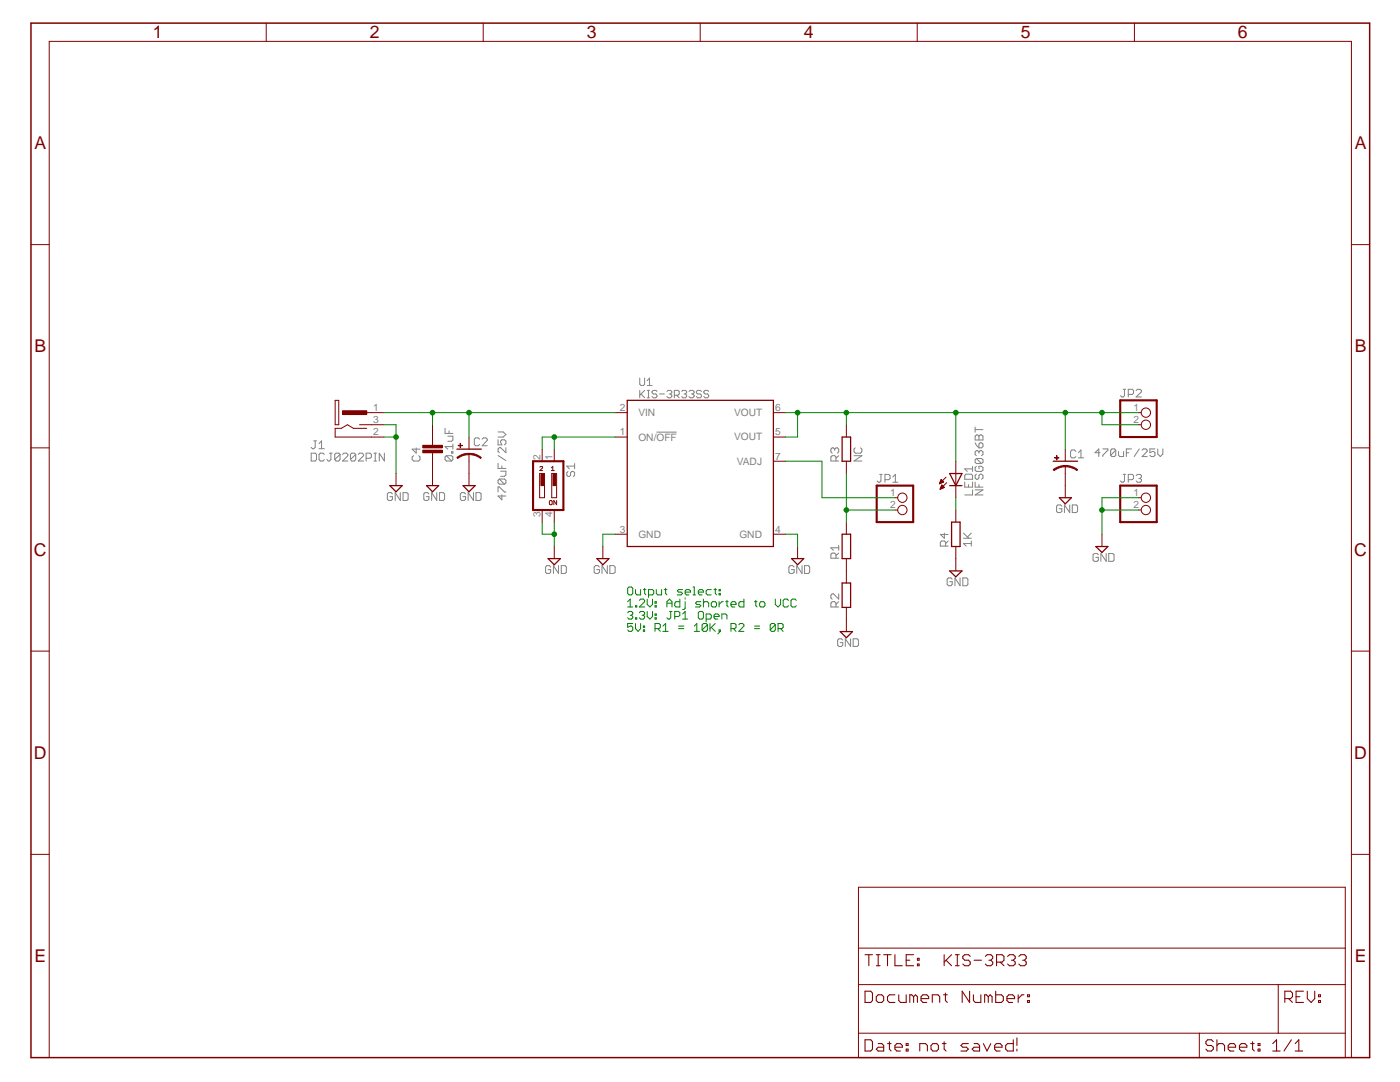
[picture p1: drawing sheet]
<?xml version="1.0" encoding="utf-8"?>
<!DOCTYPE eagle SYSTEM "eagle.dtd">
<eagle version="6.5.0">
<drawing>
<settings>
<setting alwaysvectorfont="no"/>
<setting verticaltext="up"/>
</settings>
<grid distance="0.1" unitdist="inch" unit="inch" style="lines" multiple="1" display="no" altdistance="0.01" altunitdist="inch" altunit="inch"/>
<schematic xreflabel="%F%N/%S.%C%R" xrefpart="/%S.%C%R">
<libraries>
<library name="Misc Power">
<symbols>
<symbol name="KIS-3R33">
<wire x1="-15.24" y1="-15.24" x2="-15.24" y2="15.24" width="0.254" layer="94"/>
<wire x1="-15.24" y1="15.24" x2="15.24" y2="15.24" width="0.254" layer="94"/>
<wire x1="15.24" y1="15.24" x2="15.24" y2="-15.24" width="0.254" layer="94"/>
<wire x1="15.24" y1="-15.24" x2="-15.24" y2="-15.24" width="0.254" layer="94"/>
<text x="-12.7" y="18.288" size="1.6764" layer="104">&gt;Name</text>
<text x="-12.7" y="15.748" size="1.6764" layer="96">&gt;Value</text>
<pin name="VIN" x="-17.78" y="12.7" length="short" direction="pwr"/>
<pin name="ON/!OFF" x="-17.78" y="7.62" length="short" direction="in"/>
<pin name="GND@1" x="-17.78" y="-12.7" length="short" direction="pwr"/>
<pin name="VOUT@2" x="17.78" y="12.7" length="short" direction="pwr" rot="R180"/>
<pin name="VOUT@1" x="17.78" y="7.62" length="short" direction="pwr" rot="R180"/>
<pin name="GND@2" x="17.78" y="-12.7" length="short" direction="pwr" rot="R180"/>
<pin name="VADJ" x="17.78" y="2.54" length="short" direction="pwr" rot="R180"/>
</symbol>
</symbols>
<devicesets>
<deviceset name="KIS-3R33S" prefix="U">
<gates>
<gate name="G$1" symbol="KIS-3R33" x="0" y="0"/>
</gates>
<devices>
<device name="S" package="KIS-3R33S-SMT">
<connects>
<connect gate="G$1" pin="GND@1" pad="3"/>
<connect gate="G$1" pin="GND@2" pad="4"/>
<connect gate="G$1" pin="ON/!OFF" pad="1"/>
<connect gate="G$1" pin="VADJ" pad="7"/>
<connect gate="G$1" pin="VIN" pad="2"/>
<connect gate="G$1" pin="VOUT@1" pad="5"/>
<connect gate="G$1" pin="VOUT@2" pad="6"/>
</connects>
<technologies>
<technology name=""/>
</technologies>
</device>
<device name="T" package="KIS-3R33S-THRU">
<connects>
<connect gate="G$1" pin="GND@1" pad="3"/>
<connect gate="G$1" pin="GND@2" pad="4"/>
<connect gate="G$1" pin="ON/!OFF" pad="1"/>
<connect gate="G$1" pin="VADJ" pad="7"/>
<connect gate="G$1" pin="VIN" pad="2"/>
<connect gate="G$1" pin="VOUT@1" pad="5"/>
<connect gate="G$1" pin="VOUT@2" pad="6"/>
</connects>
<technologies>
<technology name=""/>
</technologies>
</device>
</devices>
</deviceset>
</devicesets>
</library>
<library name="supply2">
<symbols>
<symbol name="GND">
<wire x1="-1.27" y1="0" x2="1.27" y2="0" width="0.254" layer="94"/>
<wire x1="1.27" y1="0" x2="0" y2="-1.27" width="0.254" layer="94"/>
<wire x1="0" y1="-1.27" x2="-1.27" y2="0" width="0.254" layer="94"/>
<text x="-1.905" y="-3.175" size="1.778" layer="96">&gt;VALUE</text>
<pin name="GND" x="0" y="2.54" visible="off" length="short" direction="sup" rot="R270"/>
</symbol>
</symbols>
<devicesets>
<deviceset name="GND" prefix="SUPPLY">
<gates>
<gate name="GND" symbol="GND" x="0" y="0"/>
</gates>
<devices>
<device name="">
<technologies>
<technology name=""/>
</technologies>
</device>
</devices>
</deviceset>
</devicesets>
</library>
<library name="pinhead-1">
<symbols>
<symbol name="PINHD2">
<wire x1="-6.35" y1="-2.54" x2="1.27" y2="-2.54" width="0.4064" layer="94"/>
<wire x1="1.27" y1="-2.54" x2="1.27" y2="5.08" width="0.4064" layer="94"/>
<wire x1="1.27" y1="5.08" x2="-6.35" y2="5.08" width="0.4064" layer="94"/>
<wire x1="-6.35" y1="5.08" x2="-6.35" y2="-2.54" width="0.4064" layer="94"/>
<text x="-6.35" y="5.715" size="1.778" layer="95">&gt;NAME</text>
<text x="-6.35" y="-5.08" size="1.778" layer="96">&gt;VALUE</text>
<pin name="1" x="-2.54" y="2.54" visible="pad" length="short" direction="pas" function="dot"/>
<pin name="2" x="-2.54" y="0" visible="pad" length="short" direction="pas" function="dot"/>
</symbol>
</symbols>
<devicesets>
<deviceset name="PINHD-1X2" prefix="JP" uservalue="yes">
<gates>
<gate name="G$1" symbol="PINHD2" x="0" y="0"/>
</gates>
<devices>
<device name="_2.54" package="1X02">
<connects>
<connect gate="G$1" pin="1" pad="1"/>
<connect gate="G$1" pin="2" pad="2"/>
</connects>
<technologies>
<technology name=""/>
</technologies>
</device>
<device name="_2.00" package="1X02M">
<connects>
<connect gate="G$1" pin="1" pad="1"/>
<connect gate="G$1" pin="2" pad="2"/>
</connects>
<technologies>
<technology name=""/>
</technologies>
</device>
<device name="_2.54-SMD" package="1X02SMD">
<connects>
<connect gate="G$1" pin="1" pad="1"/>
<connect gate="G$1" pin="2" pad="2"/>
</connects>
<technologies>
<technology name=""/>
</technologies>
</device>
<device name="_2.54-90°" package="1X02/90">
<connects>
<connect gate="G$1" pin="1" pad="1"/>
<connect gate="G$1" pin="2" pad="2"/>
</connects>
<technologies>
<technology name=""/>
</technologies>
</device>
<device name="_2.54-SMD-90°" package="1X02SMD/90">
<connects>
<connect gate="G$1" pin="1" pad="1"/>
<connect gate="G$1" pin="2" pad="2"/>
</connects>
<technologies>
<technology name=""/>
</technologies>
</device>
</devices>
</deviceset>
</devicesets>
</library>
<library name="ipc-7351-resistor">
<symbols>
<symbol name="RESISTOR">
<wire x1="-2.54" y1="-0.889" x2="2.54" y2="-0.889" width="0.254" layer="94"/>
<wire x1="2.54" y1="0.889" x2="-2.54" y2="0.889" width="0.254" layer="94"/>
<wire x1="2.54" y1="-0.889" x2="2.54" y2="0.889" width="0.254" layer="94"/>
<wire x1="-2.54" y1="-0.889" x2="-2.54" y2="0.889" width="0.254" layer="94"/>
<text x="-2.54" y="1.524" size="1.778" layer="95">&gt;NAME</text>
<text x="-2.54" y="-3.302" size="1.778" layer="96">&gt;VALUE</text>
<pin name="2" x="5.08" y="0" visible="off" length="short" direction="pas" swaplevel="1" rot="R180"/>
<pin name="1" x="-5.08" y="0" visible="off" length="short" direction="pas" swaplevel="1"/>
</symbol>
</symbols>
<devicesets>
<deviceset name="RESISTOR_" prefix="R" uservalue="yes">
<gates>
<gate name="G$1" symbol="RESISTOR" x="0" y="0"/>
</gates>
<devices>
<device name="0201" package="RESC0603X30N">
<connects>
<connect gate="G$1" pin="1" pad="1"/>
<connect gate="G$1" pin="2" pad="2"/>
</connects>
<technologies>
<technology name=""/>
</technologies>
</device>
<device name="0402" package="RESC1005X40AN">
<connects>
<connect gate="G$1" pin="1" pad="1"/>
<connect gate="G$1" pin="2" pad="2"/>
</connects>
<technologies>
<technology name=""/>
</technologies>
</device>
<device name="0603" package="RESC1608X55N">
<connects>
<connect gate="G$1" pin="1" pad="1"/>
<connect gate="G$1" pin="2" pad="2"/>
</connects>
<technologies>
<technology name=""/>
</technologies>
</device>
<device name="0805" package="RESC2012X70N">
<connects>
<connect gate="G$1" pin="1" pad="1"/>
<connect gate="G$1" pin="2" pad="2"/>
</connects>
<technologies>
<technology name=""/>
</technologies>
</device>
<device name="1206" package="RESC3115X70N">
<connects>
<connect gate="G$1" pin="1" pad="1"/>
<connect gate="G$1" pin="2" pad="2"/>
</connects>
<technologies>
<technology name=""/>
</technologies>
</device>
<device name="1210" package="RESC3225X70N">
<connects>
<connect gate="G$1" pin="1" pad="1"/>
<connect gate="G$1" pin="2" pad="2"/>
</connects>
<technologies>
<technology name=""/>
</technologies>
</device>
<device name="1812" package="RESC4532X70N">
<connects>
<connect gate="G$1" pin="1" pad="1"/>
<connect gate="G$1" pin="2" pad="2"/>
</connects>
<technologies>
<technology name=""/>
</technologies>
</device>
<device name="2010" package="RESC5025X70N">
<connects>
<connect gate="G$1" pin="1" pad="1"/>
<connect gate="G$1" pin="2" pad="2"/>
</connects>
<technologies>
<technology name=""/>
</technologies>
</device>
<device name="2512" package="RESC6432X70N">
<connects>
<connect gate="G$1" pin="1" pad="1"/>
<connect gate="G$1" pin="2" pad="2"/>
</connects>
<technologies>
<technology name=""/>
</technologies>
</device>
</devices>
</deviceset>
</devicesets>
</library>
<library name="Misc Passives">
<symbols>
<symbol name="CAP_POL">
<wire x1="-2.54" y1="0" x2="2.54" y2="0" width="0.254" layer="94"/>
<wire x1="0" y1="-1.016" x2="0" y2="-2.54" width="0.1524" layer="94"/>
<wire x1="0" y1="-1" x2="2.4892" y2="-1.8542" width="0.254" layer="94" curve="-37.878202" cap="flat"/>
<wire x1="-2.4669" y1="-1.8504" x2="0" y2="-1.0161" width="0.254" layer="94" curve="-37.376341" cap="flat"/>
<text x="1.016" y="0.635" size="1.778" layer="95">&gt;NAME</text>
<text x="1.016" y="-4.191" size="1.778" layer="96">&gt;VALUE</text>
<rectangle x1="-2.253" y1="0.668" x2="-1.364" y2="0.795" layer="94"/>
<rectangle x1="-1.872" y1="0.287" x2="-1.745" y2="1.176" layer="94"/>
<pin name="+" x="0" y="2.54" visible="off" length="short" direction="pas" swaplevel="1" rot="R270"/>
<pin name="-" x="0" y="-5.08" visible="off" length="short" direction="pas" swaplevel="1" rot="R90"/>
</symbol>
</symbols>
<devicesets>
<deviceset name="CAP_POL" prefix="C" uservalue="yes">
<gates>
<gate name="G$1" symbol="CAP_POL" x="0" y="0"/>
</gates>
<devices>
<device name="PTH1" package="CPOL-RADIAL-100UF-25V">
<connects>
<connect gate="G$1" pin="+" pad="1"/>
<connect gate="G$1" pin="-" pad="2"/>
</connects>
<technologies>
<technology name=""/>
</technologies>
</device>
<device name="PTH2" package="CPOL-RADIAL-10UF-25V">
<connects>
<connect gate="G$1" pin="+" pad="1"/>
<connect gate="G$1" pin="-" pad="2"/>
</connects>
<technologies>
<technology name=""/>
</technologies>
</device>
<device name="G" package="PANASONIC_G">
<connects>
<connect gate="G$1" pin="+" pad="+"/>
<connect gate="G$1" pin="-" pad="-"/>
</connects>
<technologies>
<technology name=""/>
</technologies>
</device>
<device name="E" package="PANASONIC_E">
<connects>
<connect gate="G$1" pin="+" pad="+"/>
<connect gate="G$1" pin="-" pad="-"/>
</connects>
<technologies>
<technology name=""/>
</technologies>
</device>
<device name="C" package="PANASONIC_C">
<connects>
<connect gate="G$1" pin="+" pad="+"/>
<connect gate="G$1" pin="-" pad="-"/>
</connects>
<technologies>
<technology name=""/>
</technologies>
</device>
<device name="J" package="PANASONIC_J">
<connects>
<connect gate="G$1" pin="+" pad="+"/>
<connect gate="G$1" pin="-" pad="-"/>
</connects>
<technologies>
<technology name=""/>
</technologies>
</device>
<device name="PTH3" package="CPOL-RADIAL-470UF-25V">
<connects>
<connect gate="G$1" pin="+" pad="+"/>
<connect gate="G$1" pin="-" pad="-"/>
</connects>
<technologies>
<technology name=""/>
</technologies>
</device>
<device name="" package="E2,5-6E">
<connects>
<connect gate="G$1" pin="+" pad="+"/>
<connect gate="G$1" pin="-" pad="-"/>
</connects>
<technologies>
<technology name=""/>
</technologies>
</device>
</devices>
</deviceset>
</devicesets>
</library>
<library name="ipc-7351-capacitor">
<symbols>
<symbol name="CAPACITOR">
<wire x1="-2.54" y1="0" x2="-0.762" y2="0" width="0.1524" layer="94"/>
<wire x1="2.54" y1="0" x2="0.762" y2="0" width="0.1524" layer="94"/>
<text x="-2.54" y="2.54" size="1.778" layer="95">&gt;NAME</text>
<text x="-2.54" y="-4.318" size="1.778" layer="96">&gt;VALUE</text>
<rectangle x1="-1.524" y1="-0.254" x2="2.54" y2="0.254" layer="94" rot="R90"/>
<rectangle x1="-2.54" y1="-0.254" x2="1.524" y2="0.254" layer="94" rot="R90"/>
<pin name="1" x="-5.08" y="0" visible="off" length="short" direction="pas" swaplevel="1"/>
<pin name="2" x="5.08" y="0" visible="off" length="short" direction="pas" swaplevel="1" rot="R180"/>
</symbol>
</symbols>
<devicesets>
<deviceset name="CAPACITOR_" prefix="C" uservalue="yes">
<gates>
<gate name="G$1" symbol="CAPACITOR" x="0" y="0"/>
</gates>
<devices>
<device name="0402" package="CAPC1005X60N">
<connects>
<connect gate="G$1" pin="1" pad="1"/>
<connect gate="G$1" pin="2" pad="2"/>
</connects>
<technologies>
<technology name=""/>
</technologies>
</device>
<device name="0508" package="CAPC1220X107N">
<connects>
<connect gate="G$1" pin="1" pad="1"/>
<connect gate="G$1" pin="2" pad="2"/>
</connects>
<technologies>
<technology name=""/>
</technologies>
</device>
<device name="0603" package="CAPC1608X92N">
<connects>
<connect gate="G$1" pin="1" pad="1"/>
<connect gate="G$1" pin="2" pad="2"/>
</connects>
<technologies>
<technology name=""/>
</technologies>
</device>
<device name="0612" package="CAPC1632X168N">
<connects>
<connect gate="G$1" pin="1" pad="1"/>
<connect gate="G$1" pin="2" pad="2"/>
</connects>
<technologies>
<technology name=""/>
</technologies>
</device>
<device name="0805" package="CAPC2012X145AN">
<connects>
<connect gate="G$1" pin="1" pad="1"/>
<connect gate="G$1" pin="2" pad="2"/>
</connects>
<technologies>
<technology name=""/>
</technologies>
</device>
<device name="1206" package="CAPC3215X168N">
<connects>
<connect gate="G$1" pin="1" pad="1"/>
<connect gate="G$1" pin="2" pad="2"/>
</connects>
<technologies>
<technology name=""/>
</technologies>
</device>
<device name="1210" package="CAPC3225X168N">
<connects>
<connect gate="G$1" pin="1" pad="1"/>
<connect gate="G$1" pin="2" pad="2"/>
</connects>
<technologies>
<technology name=""/>
</technologies>
</device>
<device name="1808" package="CAPC4520X168N">
<connects>
<connect gate="G$1" pin="1" pad="1"/>
<connect gate="G$1" pin="2" pad="2"/>
</connects>
<technologies>
<technology name=""/>
</technologies>
</device>
<device name="1812" package="CAPC4532X218N">
<connects>
<connect gate="G$1" pin="1" pad="1"/>
<connect gate="G$1" pin="2" pad="2"/>
</connects>
<technologies>
<technology name=""/>
</technologies>
</device>
<device name="1825" package="CAPC4564X218N">
<connects>
<connect gate="G$1" pin="1" pad="1"/>
<connect gate="G$1" pin="2" pad="2"/>
</connects>
<technologies>
<technology name=""/>
</technologies>
</device>
<device name="2220" package="CAPC5651X218N">
<connects>
<connect gate="G$1" pin="1" pad="1"/>
<connect gate="G$1" pin="2" pad="2"/>
</connects>
<technologies>
<technology name=""/>
</technologies>
</device>
<device name="2225" package="CAPC5664X218N">
<connects>
<connect gate="G$1" pin="1" pad="1"/>
<connect gate="G$1" pin="2" pad="2"/>
</connects>
<technologies>
<technology name=""/>
</technologies>
</device>
<device name="3640" package="CAPC9198X218N">
<connects>
<connect gate="G$1" pin="1" pad="1"/>
<connect gate="G$1" pin="2" pad="2"/>
</connects>
<technologies>
<technology name=""/>
</technologies>
</device>
<device name="0805N" package="CAP2012X70N">
<connects>
<connect gate="G$1" pin="1" pad="1"/>
<connect gate="G$1" pin="2" pad="2"/>
</connects>
<technologies>
<technology name=""/>
</technologies>
</device>
</devices>
</deviceset>
</devicesets>
</library>
<library name="switch-dil">
<symbols>
<symbol name="DIP02">
<wire x1="-1.905" y1="5.08" x2="-1.905" y2="-5.08" width="0.4064" layer="94"/>
<wire x1="-1.905" y1="5.08" x2="4.445" y2="5.08" width="0.4064" layer="94"/>
<wire x1="4.445" y1="-5.08" x2="4.445" y2="5.08" width="0.4064" layer="94"/>
<wire x1="4.445" y1="-5.08" x2="-1.905" y2="-5.08" width="0.4064" layer="94"/>
<wire x1="0.508" y1="-2.54" x2="-0.508" y2="-2.54" width="0.1524" layer="94"/>
<wire x1="-0.508" y1="2.54" x2="0.508" y2="2.54" width="0.1524" layer="94"/>
<wire x1="0.508" y1="2.54" x2="0.508" y2="-2.54" width="0.1524" layer="94"/>
<wire x1="-0.508" y1="-2.54" x2="-0.508" y2="2.54" width="0.1524" layer="94"/>
<wire x1="3.048" y1="-2.54" x2="2.032" y2="-2.54" width="0.1524" layer="94"/>
<wire x1="2.032" y1="2.54" x2="3.048" y2="2.54" width="0.1524" layer="94"/>
<wire x1="3.048" y1="2.54" x2="3.048" y2="-2.54" width="0.1524" layer="94"/>
<wire x1="2.032" y1="-2.54" x2="2.032" y2="2.54" width="0.1524" layer="94"/>
<text x="-2.54" y="-5.08" size="1.778" layer="95" rot="R90">&gt;NAME</text>
<text x="6.985" y="-5.08" size="1.778" layer="96" rot="R90">&gt;VALUE</text>
<text x="-0.254" y="-4.064" size="0.9906" layer="94" ratio="14">1</text>
<text x="2.159" y="-4.064" size="0.9906" layer="94" ratio="14">2</text>
<text x="-0.762" y="3.048" size="0.9906" layer="94" ratio="14">ON</text>
<rectangle x1="-0.254" y1="-2.286" x2="0.254" y2="0" layer="94"/>
<rectangle x1="2.286" y1="-2.286" x2="2.794" y2="0" layer="94"/>
<pin name="3" x="2.54" y="7.62" visible="pad" length="short" direction="pas" rot="R270"/>
<pin name="4" x="0" y="7.62" visible="pad" length="short" direction="pas" rot="R270"/>
<pin name="1" x="0" y="-7.62" visible="pad" length="short" direction="pas" rot="R90"/>
<pin name="2" x="2.54" y="-7.62" visible="pad" length="short" direction="pas" rot="R90"/>
</symbol>
</symbols>
<devicesets>
<deviceset name="DIP02YL" prefix="S" uservalue="yes">
<gates>
<gate name="1" symbol="DIP02" x="0" y="0"/>
</gates>
<devices>
<device name="" package="DIP02YL">
<connects>
<connect gate="1" pin="1" pad="1"/>
<connect gate="1" pin="2" pad="2"/>
<connect gate="1" pin="3" pad="3"/>
<connect gate="1" pin="4" pad="4"/>
</connects>
<technologies>
<technology name="">
<attribute name="MF" value="" constant="no"/>
<attribute name="MPN" value="" constant="no"/>
<attribute name="OC_FARNELL" value="unknown" constant="no"/>
<attribute name="OC_NEWARK" value="unknown" constant="no"/>
</technology>
</technologies>
</device>
</devices>
</deviceset>
</devicesets>
</library>
<library name="Misc opto">
<symbols>
<symbol name="LED">
<wire x1="1.27" y1="0" x2="0" y2="-2.54" width="0.254" layer="94"/>
<wire x1="0" y1="-2.54" x2="-1.27" y2="0" width="0.254" layer="94"/>
<wire x1="1.27" y1="-2.54" x2="0" y2="-2.54" width="0.254" layer="94"/>
<wire x1="0" y1="-2.54" x2="-1.27" y2="-2.54" width="0.254" layer="94"/>
<wire x1="1.27" y1="0" x2="0" y2="0" width="0.254" layer="94"/>
<wire x1="0" y1="0" x2="-1.27" y2="0" width="0.254" layer="94"/>
<wire x1="0" y1="0" x2="0" y2="-2.54" width="0.1524" layer="94"/>
<wire x1="-2.032" y1="-0.762" x2="-3.429" y2="-2.159" width="0.1524" layer="94"/>
<wire x1="-1.905" y1="-1.905" x2="-3.302" y2="-3.302" width="0.1524" layer="94"/>
<text x="3.556" y="-4.572" size="1.778" layer="95" rot="R90">&gt;NAME</text>
<text x="5.715" y="-4.572" size="1.778" layer="96" rot="R90">&gt;VALUE</text>
<pin name="C" x="0" y="-5.08" visible="off" length="short" direction="pas" rot="R90"/>
<pin name="A" x="0" y="2.54" visible="off" length="short" direction="pas" rot="R270"/>
<polygon width="0.1524" layer="94">
<vertex x="-3.429" y="-2.159"/>
<vertex x="-3.048" y="-1.27"/>
<vertex x="-2.54" y="-1.778"/>
</polygon>
<polygon width="0.1524" layer="94">
<vertex x="-3.302" y="-3.302"/>
<vertex x="-2.921" y="-2.413"/>
<vertex x="-2.413" y="-2.921"/>
</polygon>
</symbol>
</symbols>
<devicesets>
<deviceset name="NFSG036BT" prefix="LED">
<gates>
<gate name="G$1" symbol="LED" x="0" y="0"/>
</gates>
<devices>
<device name="" package="NFSG036BT">
<connects>
<connect gate="G$1" pin="A" pad="A"/>
<connect gate="G$1" pin="C" pad="C"/>
</connects>
<technologies>
<technology name=""/>
</technologies>
</device>
</devices>
</deviceset>
</devicesets>
</library>
<library name="Misc Conn">
<symbols>
<symbol name="DC-JACK-SWITCH">
<wire x1="5.08" y1="2.54" x2="3.81" y2="2.54" width="0.1524" layer="94"/>
<wire x1="-2.54" y1="-0.762" x2="-1.27" y2="-0.762" width="0.1524" layer="94"/>
<wire x1="-1.27" y1="-0.762" x2="0" y2="0" width="0.1524" layer="94"/>
<wire x1="-2.54" y1="-2.54" x2="-2.54" y2="-0.762" width="0.1524" layer="94"/>
<wire x1="5.08" y1="-2.54" x2="-2.54" y2="-2.54" width="0.1524" layer="94"/>
<wire x1="1.27" y1="-0.762" x2="0" y2="0" width="0.1524" layer="94"/>
<wire x1="1.27" y1="-0.762" x2="4.064" y2="-0.762" width="0.1524" layer="94"/>
<wire x1="-1.778" y1="0" x2="-1.778" y2="5.08" width="0.1524" layer="94"/>
<wire x1="-2.54" y1="5.08" x2="-1.778" y2="5.08" width="0.1524" layer="94"/>
<wire x1="5.08" y1="0" x2="2.54" y2="0" width="0.1524" layer="94"/>
<wire x1="-2.54" y1="0" x2="-2.54" y2="5.08" width="0.1524" layer="94"/>
<wire x1="-2.54" y1="0" x2="-1.778" y2="0" width="0.1524" layer="94"/>
<text x="-7.62" y="-5.08" size="1.778" layer="95">&gt;NAME</text>
<text x="-7.62" y="-7.62" size="1.778" layer="96">&gt;VALUE</text>
<rectangle x1="-1.016" y1="2.159" x2="4.064" y2="2.921" layer="94" rot="R180"/>
<pin name="1" x="7.62" y="2.54" visible="pad" length="short" direction="pas" rot="R180"/>
<pin name="2" x="7.62" y="0" visible="pad" length="short" direction="pas" rot="R180"/>
<pin name="3" x="7.62" y="-2.54" visible="pad" length="short" direction="pas" rot="R180"/>
</symbol>
</symbols>
<devicesets>
<deviceset name="DCJ0202" prefix="J">
<gates>
<gate name="G$1" symbol="DC-JACK-SWITCH" x="0" y="0"/>
</gates>
<devices>
<device name="" package="DCJ0202-SLOTTED">
<connects>
<connect gate="G$1" pin="1" pad="1"/>
<connect gate="G$1" pin="2" pad="2"/>
<connect gate="G$1" pin="3" pad="3"/>
</connects>
<technologies>
<technology name=""/>
</technologies>
</device>
<device name="NS" package="DCJ0202">
<connects>
<connect gate="G$1" pin="1" pad="1"/>
<connect gate="G$1" pin="2" pad="2"/>
<connect gate="G$1" pin="3" pad="3"/>
</connects>
<technologies>
<technology name=""/>
</technologies>
</device>
<device name="PIN" package="PJ-102A">
<connects>
<connect gate="G$1" pin="1" pad="1"/>
<connect gate="G$1" pin="2" pad="3"/>
<connect gate="G$1" pin="3" pad="2"/>
</connects>
<technologies>
<technology name=""/>
</technologies>
</device>
</devices>
</deviceset>
</devicesets>
</library>
<library name="frames">
<symbols>
<symbol name="FRAME_A_L">
<frame x1="0" y1="0" x2="279.4" y2="215.9" columns="6" rows="5" layer="94" border-bottom="no"/>
</symbol>
<symbol name="DOCFIELD">
<wire x1="0" y1="0" x2="71.12" y2="0" width="0.1016" layer="94"/>
<wire x1="101.6" y1="15.24" x2="87.63" y2="15.24" width="0.1016" layer="94"/>
<wire x1="0" y1="0" x2="0" y2="5.08" width="0.1016" layer="94"/>
<wire x1="0" y1="5.08" x2="71.12" y2="5.08" width="0.1016" layer="94"/>
<wire x1="0" y1="5.08" x2="0" y2="15.24" width="0.1016" layer="94"/>
<wire x1="101.6" y1="15.24" x2="101.6" y2="5.08" width="0.1016" layer="94"/>
<wire x1="71.12" y1="5.08" x2="71.12" y2="0" width="0.1016" layer="94"/>
<wire x1="71.12" y1="5.08" x2="87.63" y2="5.08" width="0.1016" layer="94"/>
<wire x1="71.12" y1="0" x2="101.6" y2="0" width="0.1016" layer="94"/>
<wire x1="87.63" y1="15.24" x2="87.63" y2="5.08" width="0.1016" layer="94"/>
<wire x1="87.63" y1="15.24" x2="0" y2="15.24" width="0.1016" layer="94"/>
<wire x1="87.63" y1="5.08" x2="101.6" y2="5.08" width="0.1016" layer="94"/>
<wire x1="101.6" y1="5.08" x2="101.6" y2="0" width="0.1016" layer="94"/>
<wire x1="0" y1="15.24" x2="0" y2="22.86" width="0.1016" layer="94"/>
<wire x1="101.6" y1="35.56" x2="0" y2="35.56" width="0.1016" layer="94"/>
<wire x1="101.6" y1="35.56" x2="101.6" y2="22.86" width="0.1016" layer="94"/>
<wire x1="0" y1="22.86" x2="101.6" y2="22.86" width="0.1016" layer="94"/>
<wire x1="0" y1="22.86" x2="0" y2="35.56" width="0.1016" layer="94"/>
<wire x1="101.6" y1="22.86" x2="101.6" y2="15.24" width="0.1016" layer="94"/>
<text x="1.27" y="1.27" size="2.54" layer="94" font="vector">Date:</text>
<text x="12.7" y="1.27" size="2.54" layer="94" font="vector">&gt;LAST_DATE_TIME</text>
<text x="72.39" y="1.27" size="2.54" layer="94" font="vector">Sheet:</text>
<text x="86.36" y="1.27" size="2.54" layer="94" font="vector">&gt;SHEET</text>
<text x="88.9" y="11.43" size="2.54" layer="94" font="vector">REV:</text>
<text x="1.27" y="19.05" size="2.54" layer="94" font="vector">TITLE:</text>
<text x="1.27" y="11.43" size="2.54" layer="94" font="vector">Document Number:</text>
<text x="17.78" y="19.05" size="2.54" layer="94" font="vector">&gt;DRAWING_NAME</text>
</symbol>
</symbols>
<devicesets>
<deviceset name="FRAME_A_L" prefix="FRAME" uservalue="yes">
<gates>
<gate name="G$1" symbol="FRAME_A_L" x="0" y="0" addlevel="always"/>
<gate name="G$2" symbol="DOCFIELD" x="172.72" y="0" addlevel="always"/>
</gates>
<devices>
<device name="">
<technologies>
<technology name=""/>
</technologies>
</device>
</devices>
</deviceset>
</devicesets>
</library>
</libraries>
<attributes>
</attributes>
<variantdefs>
</variantdefs>
<classes>
<class number="0" name="default" width="0" drill="0">
</class>
</classes>
<parts>
<part name="U1" library="Misc Power" deviceset="KIS-3R33S" device="S"/>
<part name="SUPPLY1" library="supply2" deviceset="GND" device=""/>
<part name="SUPPLY2" library="supply2" deviceset="GND" device=""/>
<part name="JP1" library="pinhead-1" deviceset="PINHD-1X2" device="_2.54-SMD"/>
<part name="R1" library="ipc-7351-resistor" deviceset="RESISTOR_" device="1206"/>
<part name="R2" library="ipc-7351-resistor" deviceset="RESISTOR_" device="1206"/>
<part name="SUPPLY3" library="supply2" deviceset="GND" device=""/>
<part name="C1" library="Misc Passives" deviceset="CAP_POL" device="G" value="470uF/25V"/>
<part name="C2" library="Misc Passives" deviceset="CAP_POL" device="G" value="470uF/25V"/>
<part name="SUPPLY4" library="supply2" deviceset="GND" device=""/>
<part name="SUPPLY5" library="supply2" deviceset="GND" device=""/>
<part name="JP2" library="pinhead-1" deviceset="PINHD-1X2" device="_2.54"/>
<part name="JP3" library="pinhead-1" deviceset="PINHD-1X2" device="_2.54"/>
<part name="SUPPLY6" library="supply2" deviceset="GND" device=""/>
<part name="C4" library="ipc-7351-capacitor" deviceset="CAPACITOR_" device="0805N" value="0.1uF"/>
<part name="SUPPLY8" library="supply2" deviceset="GND" device=""/>
<part name="J1" library="Misc Conn" deviceset="DCJ0202" device="PIN"/>
<part name="SUPPLY9" library="supply2" deviceset="GND" device=""/>
<part name="R3" library="ipc-7351-resistor" deviceset="RESISTOR_" device="1206" value="NC"/>
<part name="S1" library="switch-dil" deviceset="DIP02YL" device=""/>
<part name="LED1" library="Misc opto" deviceset="NFSG036BT" device=""/>
<part name="R4" library="ipc-7351-resistor" deviceset="RESISTOR_" device="0603" value="1K"/>
<part name="SUPPLY10" library="supply2" deviceset="GND" device=""/>
<part name="SUPPLY7" library="supply2" deviceset="GND" device=""/>
<part name="FRAME1" library="frames" deviceset="FRAME_A_L" device=""/>
</parts>
<sheets>
<sheet>
<plain>
<text x="124.46" y="88.9" size="1.778" layer="91">5V: R1 = 10K, R2 = 0R</text>
<text x="124.46" y="91.44" size="1.778" layer="91">3.3V: JP1 Open</text>
<text x="124.46" y="93.98" size="1.778" layer="91">1.2V: Adj shorted to VCC</text>
<text x="124.46" y="96.52" size="1.778" layer="91">Output select:</text>
</plain>
<instances>
<instance part="U1" gate="G$1" x="139.7" y="121.92"/>
<instance part="SUPPLY1" gate="GND" x="119.38" y="104.14"/>
<instance part="SUPPLY2" gate="GND" x="160.02" y="104.14"/>
<instance part="JP1" gate="G$1" x="182.88" y="114.3"/>
<instance part="R1" gate="G$1" x="170.18" y="106.68" rot="R90"/>
<instance part="R2" gate="G$1" x="170.18" y="96.52" rot="R90"/>
<instance part="SUPPLY3" gate="GND" x="170.18" y="88.9"/>
<instance part="C1" gate="G$1" x="215.9" y="124.46" smashed="yes">
<attribute name="NAME" x="216.916" y="125.095" size="1.778" layer="95"/>
<attribute name="VALUE" x="221.996" y="125.349" size="1.778" layer="96"/>
</instance>
<instance part="C2" gate="G$1" x="91.44" y="127" smashed="yes">
<attribute name="NAME" x="92.456" y="127.635" size="1.778" layer="95"/>
<attribute name="VALUE" x="97.409" y="131.064" size="1.778" layer="96" rot="R270"/>
</instance>
<instance part="SUPPLY4" gate="GND" x="91.44" y="119.38"/>
<instance part="SUPPLY5" gate="GND" x="215.9" y="116.84"/>
<instance part="JP2" gate="G$1" x="233.68" y="132.08"/>
<instance part="JP3" gate="G$1" x="233.68" y="114.3"/>
<instance part="SUPPLY6" gate="GND" x="223.52" y="106.68"/>
<instance part="C4" gate="G$1" x="83.82" y="127" rot="R90"/>
<instance part="SUPPLY8" gate="GND" x="83.82" y="119.38"/>
<instance part="J1" gate="G$1" x="66.04" y="132.08"/>
<instance part="SUPPLY9" gate="GND" x="76.2" y="119.38"/>
<instance part="R3" gate="G$1" x="170.18" y="127" rot="R90"/>
<instance part="S1" gate="1" x="109.22" y="119.38" rot="R180"/>
<instance part="LED1" gate="G$1" x="193.04" y="121.92"/>
<instance part="R4" gate="G$1" x="193.04" y="109.22" rot="R90"/>
<instance part="SUPPLY10" gate="GND" x="193.04" y="101.6"/>
<instance part="SUPPLY7" gate="GND" x="109.22" y="104.14"/>
<instance part="FRAME1" gate="G$1" x="0" y="0"/>
<instance part="FRAME1" gate="G$2" x="172.72" y="0"/>
</instances>
<busses>
</busses>
<nets>
<net name="GND" class="0">
<segment>
<wire x1="121.92" y1="109.22" x2="119.38" y2="109.22" width="0.1524" layer="91"/>
<wire x1="119.38" y1="109.22" x2="119.38" y2="106.68" width="0.1524" layer="91"/>
<pinref part="U1" gate="G$1" pin="GND@1"/>
<pinref part="SUPPLY1" gate="GND" pin="GND"/>
</segment>
<segment>
<wire x1="157.48" y1="109.22" x2="160.02" y2="109.22" width="0.1524" layer="91"/>
<wire x1="160.02" y1="109.22" x2="160.02" y2="106.68" width="0.1524" layer="91"/>
<pinref part="U1" gate="G$1" pin="GND@2"/>
<pinref part="SUPPLY2" gate="GND" pin="GND"/>
</segment>
<segment>
<pinref part="C2" gate="G$1" pin="-"/>
<pinref part="SUPPLY4" gate="GND" pin="GND"/>
</segment>
<segment>
<pinref part="C1" gate="G$1" pin="-"/>
<pinref part="SUPPLY5" gate="GND" pin="GND"/>
</segment>
<segment>
<wire x1="231.14" y1="116.84" x2="223.52" y2="116.84" width="0.1524" layer="91"/>
<wire x1="223.52" y1="116.84" x2="223.52" y2="114.3" width="0.1524" layer="91"/>
<wire x1="223.52" y1="114.3" x2="223.52" y2="109.22" width="0.1524" layer="91"/>
<wire x1="231.14" y1="114.3" x2="223.52" y2="114.3" width="0.1524" layer="91"/>
<junction x="223.52" y="114.3"/>
<pinref part="JP3" gate="G$1" pin="1"/>
<pinref part="SUPPLY6" gate="GND" pin="GND"/>
<pinref part="JP3" gate="G$1" pin="2"/>
</segment>
<segment>
<pinref part="C4" gate="G$1" pin="1"/>
<pinref part="SUPPLY8" gate="GND" pin="GND"/>
</segment>
<segment>
<pinref part="SUPPLY3" gate="GND" pin="GND"/>
<pinref part="R2" gate="G$1" pin="1"/>
</segment>
<segment>
<pinref part="R4" gate="G$1" pin="1"/>
<pinref part="SUPPLY10" gate="GND" pin="GND"/>
</segment>
<segment>
<wire x1="109.22" y1="111.76" x2="109.22" y2="109.22" width="0.1524" layer="91"/>
<wire x1="109.22" y1="109.22" x2="109.22" y2="106.68" width="0.1524" layer="91"/>
<wire x1="109.22" y1="109.22" x2="106.68" y2="109.22" width="0.1524" layer="91"/>
<wire x1="106.68" y1="109.22" x2="106.68" y2="111.76" width="0.1524" layer="91"/>
<junction x="109.22" y="109.22"/>
<pinref part="S1" gate="1" pin="4"/>
<pinref part="SUPPLY7" gate="GND" pin="GND"/>
<pinref part="S1" gate="1" pin="3"/>
</segment>
<segment>
<wire x1="73.66" y1="132.08" x2="76.2" y2="132.08" width="0.1524" layer="91"/>
<wire x1="76.2" y1="132.08" x2="76.2" y2="129.54" width="0.1524" layer="91"/>
<wire x1="76.2" y1="129.54" x2="76.2" y2="121.92" width="0.1524" layer="91"/>
<wire x1="73.66" y1="129.54" x2="76.2" y2="129.54" width="0.1524" layer="91"/>
<junction x="76.2" y="129.54"/>
<pinref part="J1" gate="G$1" pin="2"/>
<pinref part="SUPPLY9" gate="GND" pin="GND"/>
<pinref part="J1" gate="G$1" pin="3"/>
</segment>
</net>
<net name="N$1" class="0">
<segment>
<wire x1="157.48" y1="134.62" x2="160.02" y2="134.62" width="0.1524" layer="91"/>
<wire x1="160.02" y1="134.62" x2="160.02" y2="129.54" width="0.1524" layer="91"/>
<wire x1="160.02" y1="129.54" x2="157.48" y2="129.54" width="0.1524" layer="91"/>
<wire x1="160.02" y1="134.62" x2="170.18" y2="134.62" width="0.1524" layer="91"/>
<wire x1="170.18" y1="134.62" x2="193.04" y2="134.62" width="0.1524" layer="91"/>
<wire x1="193.04" y1="134.62" x2="215.9" y2="134.62" width="0.1524" layer="91"/>
<wire x1="215.9" y1="127" x2="215.9" y2="134.62" width="0.1524" layer="91"/>
<wire x1="231.14" y1="134.62" x2="223.52" y2="134.62" width="0.1524" layer="91"/>
<wire x1="223.52" y1="134.62" x2="215.9" y2="134.62" width="0.1524" layer="91"/>
<wire x1="231.14" y1="132.08" x2="223.52" y2="132.08" width="0.1524" layer="91"/>
<wire x1="223.52" y1="132.08" x2="223.52" y2="134.62" width="0.1524" layer="91"/>
<wire x1="170.18" y1="132.08" x2="170.18" y2="134.62" width="0.1524" layer="91"/>
<wire x1="193.04" y1="124.46" x2="193.04" y2="134.62" width="0.1524" layer="91"/>
<junction x="160.02" y="134.62"/>
<junction x="215.9" y="134.62"/>
<junction x="223.52" y="134.62"/>
<junction x="170.18" y="134.62"/>
<junction x="193.04" y="134.62"/>
<pinref part="U1" gate="G$1" pin="VOUT@2"/>
<pinref part="U1" gate="G$1" pin="VOUT@1"/>
<pinref part="C1" gate="G$1" pin="+"/>
<pinref part="JP2" gate="G$1" pin="1"/>
<pinref part="JP2" gate="G$1" pin="2"/>
<pinref part="R3" gate="G$1" pin="2"/>
<pinref part="LED1" gate="G$1" pin="A"/>
</segment>
</net>
<net name="N$2" class="0">
<segment>
<wire x1="121.92" y1="134.62" x2="91.44" y2="134.62" width="0.1524" layer="91"/>
<wire x1="91.44" y1="134.62" x2="83.82" y2="134.62" width="0.1524" layer="91"/>
<wire x1="83.82" y1="134.62" x2="73.66" y2="134.62" width="0.1524" layer="91"/>
<wire x1="91.44" y1="129.54" x2="91.44" y2="134.62" width="0.1524" layer="91"/>
<wire x1="83.82" y1="132.08" x2="83.82" y2="134.62" width="0.1524" layer="91"/>
<junction x="91.44" y="134.62"/>
<junction x="83.82" y="134.62"/>
<pinref part="U1" gate="G$1" pin="VIN"/>
<pinref part="C2" gate="G$1" pin="+"/>
<pinref part="C4" gate="G$1" pin="2"/>
<pinref part="J1" gate="G$1" pin="1"/>
</segment>
</net>
<net name="N$4" class="0">
<segment>
<pinref part="R1" gate="G$1" pin="1"/>
<pinref part="R2" gate="G$1" pin="2"/>
</segment>
</net>
<net name="N$3" class="0">
<segment>
<wire x1="180.34" y1="116.84" x2="165.1" y2="116.84" width="0.1524" layer="91"/>
<wire x1="165.1" y1="116.84" x2="165.1" y2="124.46" width="0.1524" layer="91"/>
<wire x1="165.1" y1="124.46" x2="157.48" y2="124.46" width="0.1524" layer="91"/>
<pinref part="U1" gate="G$1" pin="VADJ"/>
<pinref part="JP1" gate="G$1" pin="1"/>
</segment>
</net>
<net name="N$5" class="0">
<segment>
<wire x1="180.34" y1="114.3" x2="170.18" y2="114.3" width="0.1524" layer="91"/>
<wire x1="170.18" y1="114.3" x2="170.18" y2="111.76" width="0.1524" layer="91"/>
<wire x1="170.18" y1="121.92" x2="170.18" y2="114.3" width="0.1524" layer="91"/>
<junction x="170.18" y="114.3"/>
<pinref part="JP1" gate="G$1" pin="2"/>
<pinref part="R1" gate="G$1" pin="2"/>
<pinref part="R3" gate="G$1" pin="1"/>
</segment>
</net>
<net name="N$6" class="0">
<segment>
<wire x1="193.04" y1="116.84" x2="193.04" y2="114.3" width="0.1524" layer="91"/>
<pinref part="LED1" gate="G$1" pin="C"/>
<pinref part="R4" gate="G$1" pin="2"/>
</segment>
</net>
<net name="N$7" class="0">
<segment>
<wire x1="106.68" y1="129.54" x2="109.22" y2="129.54" width="0.1524" layer="91"/>
<wire x1="109.22" y1="129.54" x2="121.92" y2="129.54" width="0.1524" layer="91"/>
<wire x1="109.22" y1="127" x2="109.22" y2="129.54" width="0.1524" layer="91"/>
<wire x1="106.68" y1="127" x2="106.68" y2="129.54" width="0.1524" layer="91"/>
<junction x="109.22" y="129.54"/>
<pinref part="U1" gate="G$1" pin="ON/!OFF"/>
<pinref part="S1" gate="1" pin="1"/>
<pinref part="S1" gate="1" pin="2"/>
</segment>
</net>
</nets>
</sheet>
</sheets>
</schematic>
</drawing>
</eagle>
